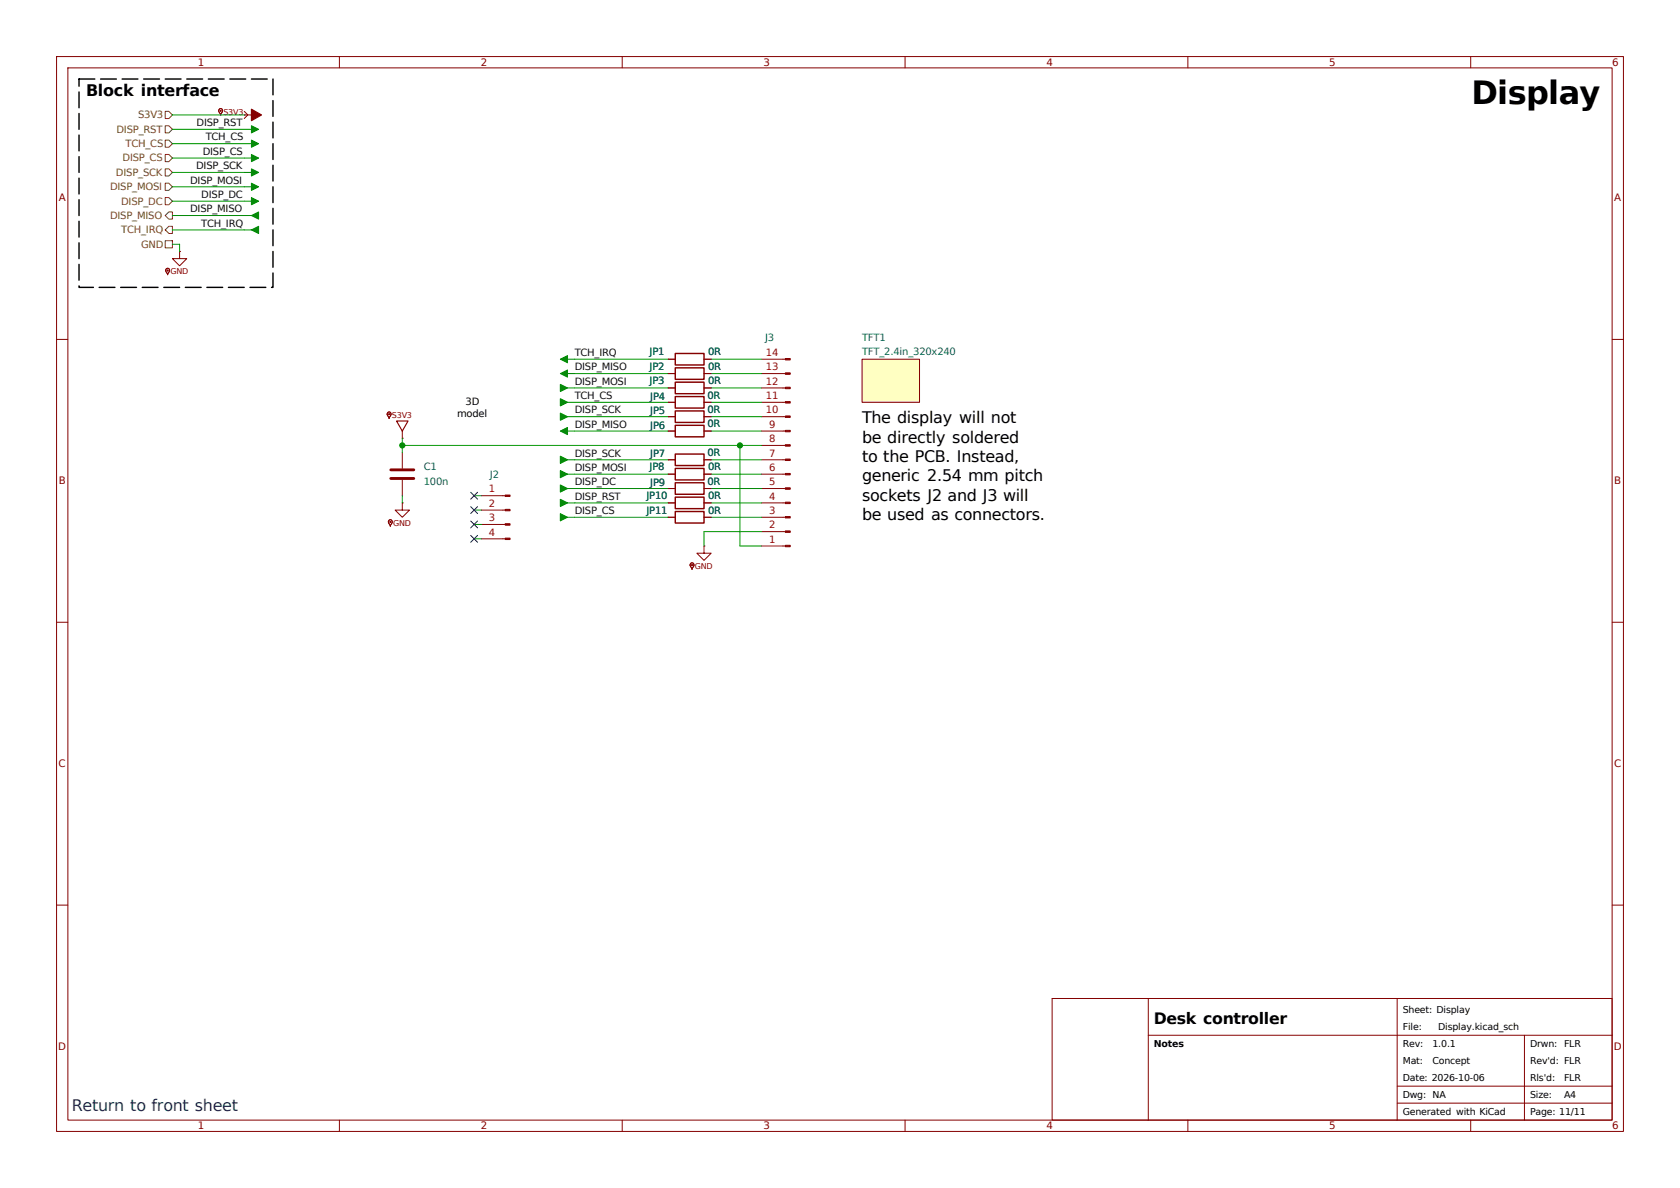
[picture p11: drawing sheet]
<svg xmlns="http://www.w3.org/2000/svg" width="297mm" height="210mm" viewBox="0 0 297 210" stroke-linecap="round" stroke-linejoin="round" font-family="sans-serif">
<g fill="none" stroke="#840000" stroke-width=".18">
<path d="M10 10h277v190h-277zM12 12h273v186h-273zM38.8 19.3a.4 .4 0 0 1 .5 .1 .4 .4 0 0 1-.1 .6l-.2 .3-.3-.6zM43.2 19.7l.6 .6-.6 .7M60 10v2M110 10v2M160 10v2M210 10v2M260 10v2M43.2 20.3h.1M43.2 20.3h1.2M29.4 47.5a.4 .4 0 0 1 .6 .2 .4 .4 0 0 1-.2 .5l-.2 .4-.3-.7z"/>
<path d="M31.7 44.5v1.2h1.3l-1.3 1.3-1.2-1.3h1.2M31.7 44.5h.1M10 60h2M118.1 76.2h1.3M118.1 66h1.3M118.1 68.6h1.3M118.1 71.1h1.3M118.1 73.7h1.3M118.1 63.5h1.3M124.5 76.2h1.2M124.5 66h1.2M124.5 68.6h1.2"/>
<path d="M124.5 71.1h1.2M124.5 73.7h1.2M124.5 63.5h1.2M285 60h2M68.8 91.9a.4 .4 0 0 1 .5 .2 .4 .4 0 0 1-.1 .6l-.2 .3-.3-.6zM71.1 88.9v1.3h1.3l-1.3 1.2-1.3-1.2h1.3M71.1 88.9h.1M118.1 88.9h1.3M118.1 81.3h1.3M118.1 83.8h1.3M118.1 91.4h1.3M118.1 86.4h1.3"/>
<path d="M122.1 99.6a.4 .4 0 0 1 .6 .1 .4 .4 0 0 1-.2 .6l-.2 .3-.3-.6zM124.5 96.5v1.3h1.2l-1.2 1.3-1.3-1.3h1.3M124.5 96.5h.1M124.5 88.9h1.2M124.5 81.3h1.2M124.5 83.8h1.2M124.5 91.4h1.2M124.5 86.4h1.2M10 110h2M285 110h2M10 160h2M186 176.5h99v21.5h-99z"/>
<path d="M203 176.5v21.5M247 176.5v21.5M285 160h2M60 198v2M110 198v2M160 198v2M203 183h82M210 198v2M247 192h38M247 195h38M260 198v2M269.5 183v15"/>
</g>
<path d="M119.4 75.2h5.1v2h-5.1zM119.4 65h5.1v2.1h-5.1zM119.4 67.6h5.1v2h-5.1zM119.4 70.1h5.1v2h-5.1zM119.4 72.6h5.1v2.1h-5.1zM119.4 62.5h5.1v2h-5.1zM119.4 87.9h5.1v2h-5.1zM119.4 80.3h5.1v2h-5.1zM119.4 82.8h5.1v2h-5.1zM119.4 90.4h5.1v2.1h-5.1zM119.4 85.3h5.1v2.1h-5.1z" fill="none" stroke="#840000" stroke-width=".25"/>
<g fill="#840000" stroke="#840000" stroke-width=".18">
<circle cx="122.3" cy="99.9" r=".07"/>
<circle cx="29.6" cy="47.8" r=".07"/>
<circle cx="39" cy="19.6" r=".07"/>
<circle cx="69" cy="92.3" r=".07"/>
</g>
<g fill="#008400" stroke="#008400" stroke-width=".18">
<path d="M99.1 88.3l1.2 .6-1.2 .6z"/>
<path d="M44.4 40.6l1.3-.6v1.3z"/>
<path d="M44.4 38.1l1.3-.6v1.2z"/>
<path d="M44.4 34.9l1.3 .7-1.3 .6z"/>
<path d="M44.4 32.4l1.3 .6-1.3 .7z"/>
<path d="M44.4 29.8l1.3 .7-1.3 .6z"/>
<path d="M44.4 27.3l1.3 .6-1.3 .7z"/>
<path d="M44.4 24.8l1.3 .6-1.3 .6z"/>
<path d="M44.4 22.2l1.3 .7-1.3 .6z"/>
<path d="M99.1 63.5l1.2-.6v1.2z"/>
<path d="M99.1 66l1.2-.6v1.3z"/>
<path d="M99.1 67.9l1.2 .7-1.2 .6z"/>
<path d="M99.1 80.6l1.2 .7-1.2 .6z"/>
<path d="M99.1 76.2l1.2-.6v1.2z"/>
<path d="M99.1 70.5l1.2 .6-1.2 .7z"/>
<path d="M99.1 73l1.2 .7-1.2 .6z"/>
</g>
<g fill="none" stroke="#008400" stroke-width=".18">
<path d="M43.2 38.1h1.9M43.2 35.6h1.2M43.2 33h1.2M43.2 30.5h1.2M43.2 27.9h1.2M43.2 25.4h1.2M43.2 22.9h1.2M43.2 40.6h1.9M99.7 68.6h1.9M99.7 71.1h1.9M99.7 73.7h1.9M100.3 63.5h1.3"/>
<path d="M100.3 66h1.3M100.3 76.2h1.3M99.7 88.9h1.9M99.7 81.3h1.9"/>
</g>
<path d="M44.4 19.3l1.8 1-1.8 1z" fill="#840000" stroke="#840000" stroke-width=".2"/>
<path d="M152.4 63.5h10.2v7.6h-10.2z" fill="#ffffc2"/>
<g fill="none" stroke="#840000" stroke-width=".18">
<path d="M68.6 72.9a.4 .4 0 0 1 .5 .2 .4 .4 0 0 1-.1 .5l-.2 .4-.3-.7zM71.1 77.5h.1M71.1 76.2v1.3M118.1 76.2h1.3M118.1 73.7h1.3M118.1 71.1h1.3M118.1 68.6h1.3M118.1 66h1.3M118.1 63.5h1.3M124.5 76.2h1.2M124.5 73.7h1.2M124.5 71.1h1.2"/>
<path d="M124.5 68.6h1.2M124.5 66h1.2M124.5 63.5h1.2M134.6 78.7h4.2M134.6 76.2h4.2M134.6 73.7h4.2M134.6 71.1h4.2M134.6 68.6h4.2M134.6 66h4.2M134.6 63.5h4.2M152.4 63.5h10.2v7.6h-10.2zM71.1 80v2.8"/>
<path d="M71.1 84.8v2.8M85.1 87.6h4.2M85.1 90.2h4.2M85.1 92.7h4.2M85.1 95.3h4.2M118.1 91.4h1.3M118.1 88.9h1.3M118.1 86.4h1.3M118.1 83.8h1.3M118.1 81.3h1.3M124.5 91.4h1.2M124.5 88.9h1.2"/>
<path d="M124.5 86.4h1.2M124.5 83.8h1.2M124.5 81.3h1.2M134.6 96.5h4.2M134.6 94h4.2M134.6 91.4h4.2M134.6 88.9h4.2M134.6 86.4h4.2M134.6 83.8h4.2M134.6 81.3h4.2"/>
</g>
<g fill="#008400" stroke="#008400" stroke-width=".18">
<path d="M99.1 83.2l1.2 .6-1.2 .7z"/>
<path d="M99.1 90.8l1.2 .6-1.2 .7z"/>
<path d="M99.1 85.7l1.2 .7-1.2 .6z"/>
</g>
<path d="M99.7 83.8h1.9M99.7 91.4h1.9M99.7 86.4h1.9" fill="none" stroke="#008400" stroke-width=".18"/>
<path d="M69.1 83.1h4.1M69.1 84.6h4.1" fill="none" stroke="#840000" stroke-width=".51"/>
<g fill="#840000" stroke="#840000" stroke-width=".18">
<path d="M138.8 96.4h.9v.2h-.9z"/>
<path d="M138.8 93.9h.9v.2h-.9z"/>
<path d="M138.8 91.3h.9v.3h-.9z"/>
<path d="M138.8 88.8h.9v.2h-.9z"/>
<path d="M138.8 86.2h.9v.3h-.9z"/>
<path d="M138.8 83.7h.9v.2h-.9z"/>
<path d="M138.8 81.2h.9v.2h-.9z"/>
<path d="M138.8 78.6h.9v.3h-.9z"/>
<path d="M138.8 76.1h.9v.2h-.9z"/>
<path d="M138.8 73.5h.9v.3h-.9z"/>
<path d="M138.8 71h.9v.2h-.9z"/>
<path d="M138.8 68.5h.9v.2h-.9z"/>
<path d="M138.8 65.9h.9v.3h-.9z"/>
<path d="M138.8 63.4h.9v.2h-.9z"/>
<path d="M89.3 87.5h.9v.3h-.9z"/>
<path d="M89.3 90h.9v.3h-.9z"/>
<path d="M89.3 92.6h.9v.2h-.9z"/>
<path d="M89.3 95.1h.9v.3h-.9z"/>
<circle cx="68.8" cy="73.2" r=".07"/>
</g>
<path d="M70.1 74.4h2l-1 1.8z" fill="none" stroke="#840000" stroke-width=".2"/>
<path d="M29.2 19.7h.6l.7 .6-.7 .7h-.6zM29.2 32.4h.6l.7 .6-.7 .7h-.6zM29.2 24.8h.6l.7 .6-.7 .6h-.6zM29.2 22.2h.6l.7 .7-.7 .6h-.6zM29.2 27.3h.6l.7 .6-.7 .7h-.6zM29.2 34.9h.6l.7 .7-.7 .6h-.6zM29.2 29.8h.6l.7 .7-.7 .6h-.6zM29.8 37.5h.7v1.2h-.7l-.6-.6zM29.2 42.5h1.3v1.3h-1.3zM29.8 40h.7v1.3h-.7l-.6-.7z" fill="none" stroke="#725600" stroke-width=".18"/>
<g fill="none" stroke="#009600" stroke-width=".18">
<path d="M30.5 35.6h12.7M30.5 33h12.7M30.5 27.9h12.7M30.5 38.1h12.7M30.5 30.5h12.7M30.5 25.4h12.7M30.5 22.9h12.7M30.5 20.3h12.7M30.5 43.2h1.2v1.3M30.5 40.6h12.7M71.1 77.5v2.5M71.1 78.7h63.5"/>
<path d="M101.6 63.5h16.5M101.6 76.2h16.5M101.6 66h16.5M101.6 71.1h16.5M101.6 73.7h16.5M101.6 68.6h16.5M125.7 63.5h8.9M125.7 76.2h8.9M125.7 66h8.9M125.7 71.1h8.9M125.7 73.7h8.9M125.7 68.6h8.9"/>
<path d="M130.8 78.7v17.8h3.8M71.1 87.6v1.3M83.8 95.3h1.3M83.8 92.7h1.3M83.8 90.2h1.3M83.8 87.6h1.3M101.6 91.4h16.5M101.6 88.9h16.5M101.6 81.3h16.5M101.6 83.8h16.5M101.6 86.4h16.5M125.7 91.4h8.9"/>
<path d="M125.7 88.9h8.9M125.7 81.3h8.9M125.7 83.8h8.9M125.7 86.4h8.9M134.6 94h-10.1v2.5"/>
</g>
<path d="M83.2 92.1l1.2 1.2M83.2 94.6l1.2 1.3M83.2 89.6l1.2 1.2M83.2 87l1.2 1.2M84.4 92.1l-1.2 1.2M84.4 94.6l-1.2 1.3M84.4 89.6l-1.2 1.2M84.4 87l-1.2 1.2" fill="none" stroke="#000084" stroke-width=".18"/>
<path d="M14 14h34.3v36.8h-34.3z" fill="none" stroke="#000" stroke-width=".25" stroke-dasharray="2.8 1"/>
<g fill="#009600" stroke="#009600" stroke-width=".18">
<circle cx="130.8" cy="78.7" r=".46"/>
<circle cx="71.1" cy="78.7" r=".46"/>
</g>
<text font-size="5.7" x="260.1" y="18.4">Display</text>
<g font-size="2.8">
<text x="15.2" y="17">Block interface</text>
<text x="152.4" y="74.8">The display will not</text>
<text x="152.4" y="78.2">be directly soldered</text>
<text x="152.4" y="81.7">to the PCB. Instead,</text>
<text x="152.4" y="85.1">generic 2.54 mm pitch</text>
<text x="152.4" y="88.5">sockets J2 and J3 will</text>
<text x="152.4" y="91.9">be used as connectors.</text>
<text x="204" y="181">Desk controller</text>
</g>
<text font-size="2.8" fill="#0000c2" x="12.7" y="196.4">Return to front sheet</text>
<g font-size="1.8" fill="#840000">
<text x="35" y="11.6">1</text>
<text x="85" y="11.6">2</text>
<text x="135" y="11.6">3</text>
<text x="185" y="11.6">4</text>
<text x="235" y="11.6">5</text>
<text x="285" y="11.6">6</text>
<text x="10.4" y="35.6">A</text>
<text x="285.4" y="35.6">A</text>
<text x="10.4" y="85.6">B</text>
<text x="285.4" y="85.6">B</text>
<text x="10.4" y="135.6">C</text>
<text x="285.4" y="135.6">C</text>
<text x="10.3" y="185.6">D</text>
<text x="285.3" y="185.6">D</text>
<text x="35" y="199.6">1</text>
<text x="85" y="199.6">2</text>
<text x="135" y="199.6">3</text>
<text x="185" y="199.6">4</text>
<text x="235" y="199.6">5</text>
<text x="285" y="199.6">6</text>
</g>
<g font-size="1.8" fill="#725600">
<text x="20.6" y="23.5">DISP_RST</text>
<text x="24.4" y="20.9">S3V3</text>
<text x="21.7" y="28.5">DISP_CS</text>
<text x="22.2" y="26">TCH_CS</text>
<text x="19.5" y="33.6">DISP_MOSI</text>
<text x="20.5" y="31.1">DISP_SCK</text>
<text x="19.5" y="38.7">DISP_MISO</text>
<text x="21.4" y="41.2">TCH_IRQ</text>
<text x="21.4" y="36.2">DISP_DC</text>
<text x="24.9" y="43.8">GND</text>
</g>
<g font-size="1.8" fill="#0f0f0f">
<text x="34.8" y="22.3">DISP_RST</text>
<text x="34.7" y="29.9">DISP_SCK</text>
<text x="35.8" y="27.4">DISP_CS</text>
<text x="36.4" y="24.8">TCH_CS</text>
<text x="33.6" y="32.5">DISP_MOSI</text>
<text x="35.6" y="35">DISP_DC</text>
<text x="33.6" y="37.5">DISP_MISO</text>
<text x="35.6" y="40.1">TCH_IRQ</text>
<text x="101.6" y="65.5">DISP_MISO</text>
<text x="101.6" y="62.9">TCH_IRQ</text>
<text x="101.6" y="70.6">TCH_CS</text>
<text x="101.6" y="68">DISP_MOSI</text>
<text x="101.6" y="73.1">DISP_SCK</text>
<text x="101.6" y="75.6">DISP_MISO</text>
<text x="101.6" y="80.7">DISP_SCK</text>
<text x="101.6" y="83.3">DISP_MOSI</text>
<text x="101.6" y="85.8">DISP_DC</text>
<text x="101.6" y="88.3">DISP_RST</text>
<text x="101.6" y="90.9">DISP_CS</text>
</g>
<g font-size="1.8" fill="#006464">
<text x="114.8" y="65.4">JP2</text>
<text x="114.8" y="62.8">JP1</text>
<text x="125.2" y="65.4">0R</text>
<text x="125.2" y="62.8">0R</text>
<text x="135.3" y="60.3">J3</text>
<text x="152.4" y="62.8">TFT_2.4in_320x240</text>
<text x="152.4" y="60.3">TFT1</text>
<text x="114.8" y="67.9">JP3</text>
<text x="115" y="70.7">JP4</text>
<text x="125.1" y="70.5">0R</text>
<text x="125.2" y="67.9">0R</text>
<text x="115" y="75.8">JP6</text>
<text x="115" y="73.2">JP5</text>
<text x="125.1" y="75.5">0R</text>
<text x="125.1" y="73">0R</text>
<text x="74.9" y="83.2">C1</text>
<text x="114.8" y="83.2">JP8</text>
<text x="115" y="80.9">JP7</text>
<text x="125.1" y="80.6">0R</text>
<text x="125.2" y="83.2">0R</text>
<text x="74.9" y="85.7">100n</text>
<text x="86.6" y="84.4">J2</text>
<text x="114.3" y="88.2">JP10</text>
<text x="115" y="85.9">JP9</text>
<text x="125.1" y="85.7">0R</text>
<text x="125.2" y="88.2">0R</text>
<text x="114.3" y="90.8">JP11</text>
<text x="125.2" y="90.8">0R</text>
</g>
<g font-size="1.8" fill="#a90000">
<text x="135.4" y="65.5">13</text>
<text x="135.4" y="62.9">14</text>
<text x="135.4" y="70.5">11</text>
<text x="135.4" y="68">12</text>
<text x="135.4" y="73.1">10</text>
<text x="136" y="75.6">9</text>
<text x="136" y="83.2">6</text>
<text x="136" y="80.7">7</text>
<text x="136" y="78.2">8</text>
<text x="86.4" y="87.1">1</text>
<text x="86.4" y="89.6">2</text>
<text x="136" y="88.3">4</text>
<text x="136" y="85.8">5</text>
<text x="86.4" y="92.1">3</text>
<text x="86.4" y="94.7">4</text>
<text x="136" y="95.9">1</text>
<text x="136" y="93.4">2</text>
<text x="136" y="90.9">3</text>
</g>
<g font-size="1.8">
<text x="82.3" y="71.6">3D</text>
<text x="80.8" y="73.7">model</text>
</g>
<g font-size="1.7">
<text x="248" y="179.1">Sheet: Display</text>
<text x="204" y="185.1">Notes</text>
<text x="248" y="185.1">Rev:</text>
<text x="248" y="182.1">File:</text>
<text x="253.3" y="185.1">1.0.1</text>
<text x="254.3" y="182.1">Display.kicad_sch</text>
<text x="270.5" y="185.1">Drwn:</text>
<text x="276.5" y="185.1">FLR</text>
<text x="248" y="191.1">Date: 2026-10-06</text>
<text x="248" y="188.1">Mat:</text>
<text x="253.3" y="188.1">Concept</text>
<text x="270.5" y="191.1">Rls'd:</text>
<text x="270.5" y="188.1">Rev'd: FLR</text>
<text x="276.5" y="191.1">FLR</text>
<text x="248" y="197.1">Generated with KiCad</text>
<text x="248" y="194.1">Dwg: NA</text>
<text x="270.5" y="194.1">Size:</text>
<text x="270.5" y="197.1">Page: 11/11</text>
<text x="276.5" y="194.1">A4</text>
</g>
<g font-size="1.4" fill="#840000">
<text x="39.5" y="20.3">S3V3</text>
<text x="30.1" y="48.5">GND</text>
<text x="69.3" y="73.9">S3V3</text>
<text x="69.5" y="92.9">GND</text>
<text x="122.8" y="100.6">GND</text>
</g>
</svg>
